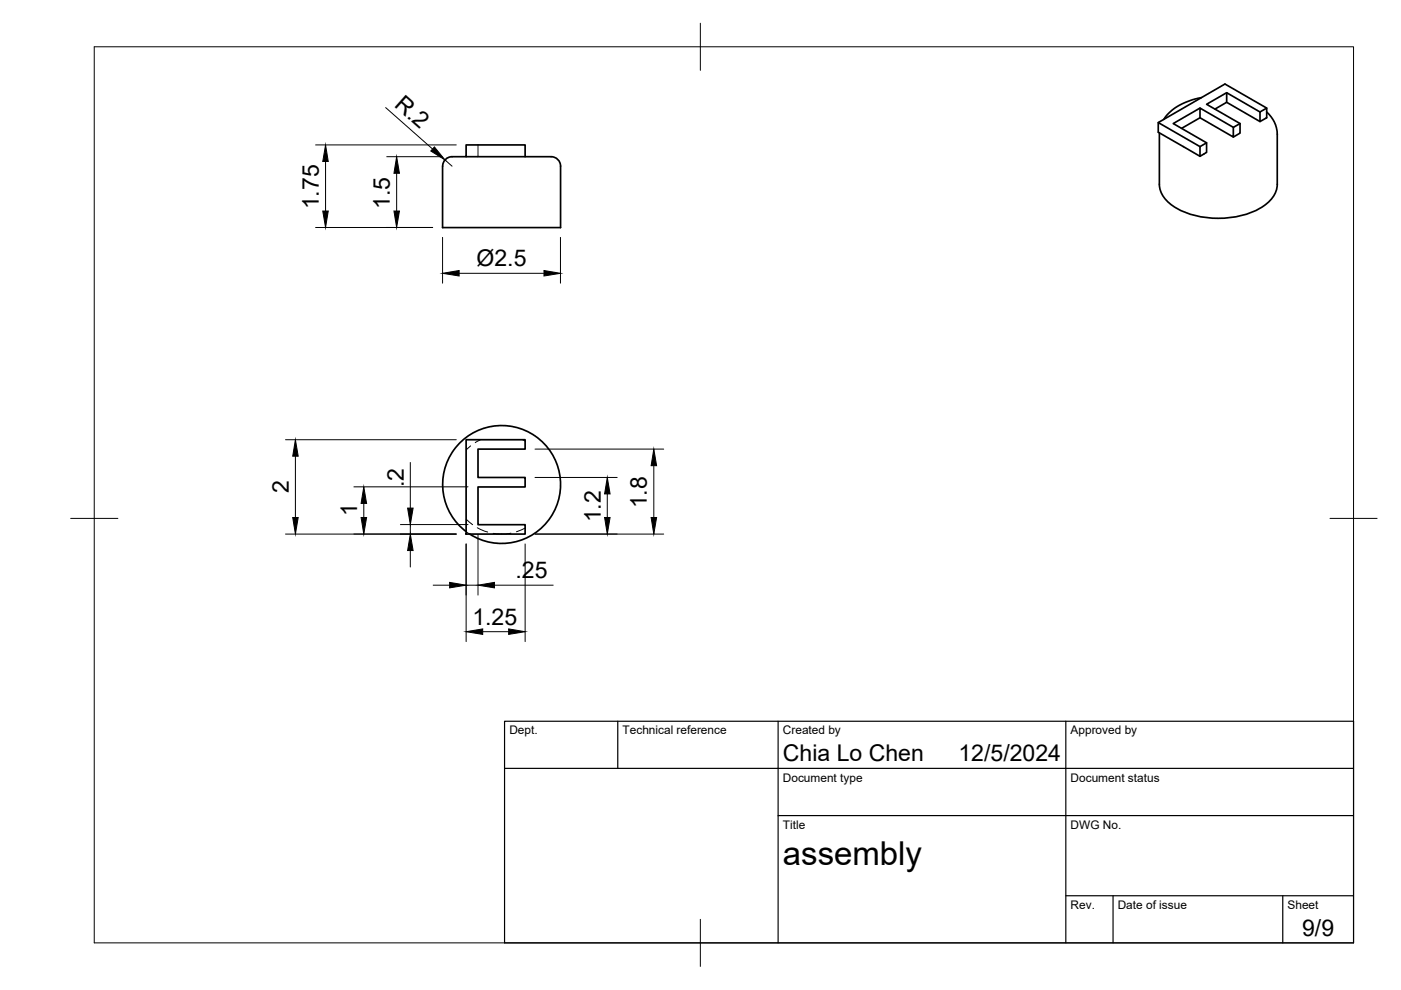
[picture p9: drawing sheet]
<svg xmlns="http://www.w3.org/2000/svg" width="297mm" height="210mm" viewBox="0 0 297 210" stroke-linecap="round" stroke-linejoin="round" font-family="sans-serif">
<!-- layer: Visible -->
<g fill="none" stroke="#000" stroke-width=".36">
<path d="M260.1 19.7l-4.3 2.4 7.1 4.1v2l-1.4 .9M98.8 33.2h12.5M116.8 33.2h-5.5v-2.5h-12.5v2.5h-2a2.9 2.9 0 0 0-2.7 1l-.2 1M116.9 33.2a2 2 0 0 1 2 2v13.1h-25.1v-13.1M254.4 22.9l-5.6 3.3 7 4.1v2l-1.4 .8-8.8-5.1v-2l8.8 5.1M254.4 25l7.1 4.1v-2.1l1.4-.8M254.7 20.7a11.7 11.7 0 0 0-8 4.6M255.8 30.3l-1.4 .8v2M257.6 23.1l2.5-1.4v-2l7 4M260.1 21.7l7 4.1M261.5 27l-7.1-4.1v2.1l-3.9 2.2M268.6 22.9l-1.5 .8v2.1l1.5-.8v-2.1l-8.9-5.1-14.1 8.2"/>
<path d="M268.6 23.7a6.4 6.4 0 0 1 2.2 4.7v10.7a6 6 0 0 1-3.1 4.8 19.2 19.2 0 0 1-18.7 0 6 6 0 0 1-3.2-4.8v-10.9M98.8 93.2h12.5v2h-10v6h10v2h-10v8h10v2h-12.5zM98.9 112.7a12.5 12.5 0 0 1 2.3-21.4 12.5 12.5 0 0 1 17.6 12.3 12.5 12.5 0 0 1-19.2 9.6"/>
</g>
<!-- layer: Hidden -->
<path d="M101.3 30.7v2.5M99.8 94.5l-1 .9M101.9 93.2l-1.1 .6M110.8 93.2l.5 .3M98.8 110.1l1.4 1.1M98.8 112.7l.7 .5M101.2 111.9l2.2 .9M108.3 113l-2 .2-1.7-.1M111.3 112l-1.8 .7" fill="none" stroke="#000" stroke-width=".21"/>
<!-- layer: BORDER -->
<path d="M20 9.9h267v190h-267zM148.5 4.9v10M15 109.9h10M282 109.9h10M148.5 194.9v10" fill="none" stroke="#000" stroke-width=".21"/>
<!-- layer: TITLEBLOCK -->
<path d="M107 152.9h180v47h-180zM131 152.9v10M165 152.9v47M226 152.9v47M107 162.9h180M165 172.9h122M226 189.9h61M236 189.9v10M272 189.9v10" fill="none" stroke="#000" stroke-width=".25"/>
<!-- layer: FD_Dimensions -->
<g fill="none" stroke="#000" stroke-width=".21">
<path d="M66.9 30.7h29.8M69 34.2v10.5M81.8 22.8l9.9 8.8M82 33.2h11.7M84.1 36.7v8M94.3 33.9l1.5 1.3M66.9 48.2h24.8M93.8 50.3v9.7M97.3 57.9h18M118.8 50.3v9.7M60.5 93.2h36.2M62.6 96.7v13"/>
<path d="M87 98.1v9.6M113.4 95.2h27.3M138.6 98.7v11M60.5 113.2h36.2M75 103.2h24.2M77.1 106.7v3M84.9 111.2h14.3M87 111.2v2M87 116.7v3.5M98.8 115.3v20.7M101.3 113.3v12.9M111.3 115.3v20.7"/>
<path d="M113.4 113.2h27.3M113.4 101.2h17.5M128.8 104.7v5M91.8 124.1h3.5M98.8 124.1h2.5M102.3 133.9h5.5M104.8 124.1h12.5"/>
</g>
<g fill="#000" stroke="#000" stroke-width=".21">
<path d="M69 30.7l.6 3.5h-1.2zM84.1 33.2l.6 3.5h-1.2zM92.1 31.2l2.2 2.7-3-1.9zM68.4 44.7h1.2l-.6 3.5zM83.5 44.7h1.2l-.6 3.5zM93.8 57.9l3.5-.5v1.1zM115.3 57.4l3.5 .5-3.5 .6zM62.6 93.2l.6 3.5h-1.1zM138.6 95.2l.6 3.5h-1.2zM62.1 109.7h1.1l-.6 3.5zM76.6 109.7h1.1l-.6 3.5zM77.1 103.2l.6 3.5h-1.1z"/>
<path d="M87 113.2l.6 3.5h-1.2zM86.4 107.7h1.2l-.6 3.5zM128.2 109.7h1.1l-.5 3.5zM128.8 101.2l.5 3.5h-1.1zM138 109.7h1.2l-.6 3.5zM95.3 123.5l3.5 .6-3.5 .5zM98.8 133.9l3.5-.6v1.2zM101.3 124.1l3.5-.6v1.1zM107.8 133.3l3.5 .6-3.5 .6z"/>
</g>
<text font-size="7" x="166" y="183.4">assembly</text>
<g font-size="4.9">
<text x="83.5" y="22.4" transform="rotate(42 83.5 22.4)">R.2</text>
<text x="67.6" y="44.4" transform="rotate(-90 67.6 44.4)">1.75</text>
<text x="82.6" y="44.3" transform="rotate(-90 82.6 44.3)">1.5</text>
<text x="101" y="56.4">Ø2.5</text>
<text x="61.2" y="104.5" transform="rotate(-90 61.2 104.5)">2</text>
<text x="85.6" y="103.3" transform="rotate(-90 85.6 103.3)">.2</text>
<text x="137.2" y="107.8" transform="rotate(-90 137.2 107.8)">1.8</text>
<text x="75.7" y="109.4" transform="rotate(-90 75.7 109.4)">1</text>
<text x="127.4" y="110.8" transform="rotate(-90 127.4 110.8)">1.2</text>
<text x="109.3" y="122.6">.25</text>
<text x="100.2" y="132.5">1.25</text>
<text x="166" y="161.4">Chia Lo Chen</text>
<text x="203.2" y="161.4">12/5/2024</text>
<text x="276.1" y="198.6">9/9</text>
</g>
<g font-size="2.5">
<text x="108" y="155.7">Dept.</text>
<text x="132" y="155.7">Technical reference</text>
<text x="166" y="155.7">Created by</text>
<text x="227" y="155.7">Approved by</text>
<text x="166" y="165.7">Document type</text>
<text x="227" y="165.7">Document status</text>
<text x="166" y="175.7">Title</text>
<text x="227" y="175.7">DWG No.</text>
<text x="227" y="192.7">Rev.</text>
<text x="237" y="192.7">Date of issue</text>
<text x="273" y="192.7">Sheet</text>
</g>
</svg>
